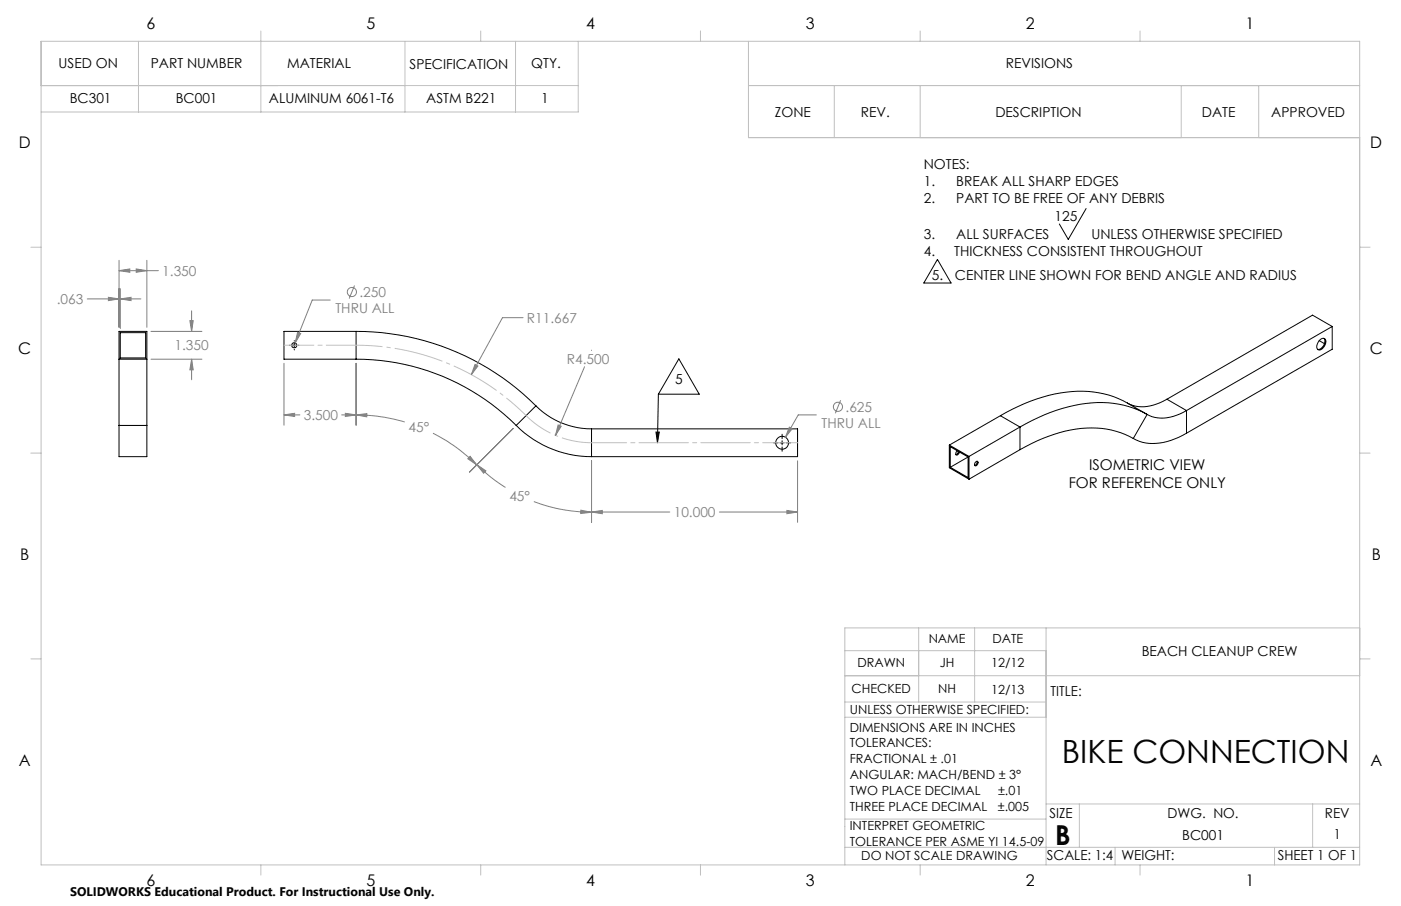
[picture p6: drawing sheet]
<svg xmlns="http://www.w3.org/2000/svg" width="432mm" height="279mm" viewBox="0 0 432 279" stroke-linecap="round" stroke-linejoin="round" font-family="sans-serif">
<g fill="none" stroke="#000" stroke-width=".31">
<path d="M334.8 64.3l-5.6 9.5-2.7-4.7M288.9 80l4.2 7.3h-8.4zM36.7 110.8v20.4M36.7 110.8h8.6M36.7 110.8v-8.6h8.6v8.6M37.1 102.6h7.8v7.8h-7.8zM45.3 110.8v20.4M89.3 106.5h.1M90.1 106.5h1.2M90.7 105.1v.1M90.7 105.8v1.3M90.7 107.7v.2"/>
<path d="M92 106.5h.1M109.7 110.8a69.7 69.7 0 0 1 49.4 20.4M109.7 102.2a78.4 78.4 0 0 1 55.5 23M109.7 102.2h-22.2v8.6h22.2M109.7 102.2v8.6M209.2 110.7l6.3 10.9h-12.6zM406.6 105.1l1.6 .9M406.7 104.9a1.08 1.08 0 0 1 1.6-.4 1.08 1.08 0 0 1 .2 1.6 2.14 2.14 0 0 1-2.3 1.7 2.09 2.09 0 0 1 .5-2.9zM408.1 104.4a2.43 2.43 0 0 1-2 3.3M410.6 100.7l-6.1-3.5-44.8 25.9M410.6 100.7l-44.9 25.9M410.6 100.7v7l-44.9 25.9"/>
<path d="M36.7 131.2v9.6h8.6v-9.6M36.7 131.2h8.6M159.1 131.2a32.7 32.7 0 0 0 23.2 9.6M165.2 125.2a24.1 24.1 0 0 0 17.1 7.1M165.2 125.2l-6.1 6M182.3 132.3h63.5v8.5h-63.5M182.3 132.3v8.5M202.2 133.2h1l-.6 3.4zM202.9 121.5l-.3 15.1M238.4 136.6h1.4M240.4 136.6h1.3M241.1 133.9v1.4"/>
<path d="M241.1 135.9v1.3M241.1 137.8v1.4M242.3 136.6h1.4M292.6 137.3l6.1 3.5M292.6 137.3v7l6.1 3.5M295.1 139a.83 .83 0 0 0-.2 1.4l.5-.4 .3-.6M295.4 139.2l-.3 .7-.5 .3M308.3 128.2l6.1 3.5M308.3 128.2l-15.7 9.1M314.4 131.7l-15.7 9.1M314.4 131.7v7M314.4 138.7l-15.7 9.1"/>
<path d="M347.5 124.3a31.8 31.8 0 0 0-24.2-2.4 58.2 58.2 0 0 0-15 6.3M347.5 124.3l6.1 3.5M349.3 135.2a29.7 29.7 0 0 0-24.4-1.3l-5.2 2.1-5.3 2.7M353.6 127.8a31.6 31.6 0 0 0-24.3-2.4 57.3 57.3 0 0 0-14.9 6.3M353.6 127.8l-4.3 7.4M359.7 123.1a12.4 12.4 0 0 1-12.2 1.2M359.7 123.1l6 3.5M365.7 133.6a17.7 17.7 0 0 1-14.6 2.5l-1.8-.9M365.7 126.6a12.3 12.3 0 0 1-12.1 1.2M365.7 126.6v7M298.4 140.9l-5.5-3.1v6.3M298.4 140.9v6.4l-5.5-3.2"/>
<path d="M298.4 140.9l-5.5 3.2M298.7 140.8v7M300.6 142.6l.4-.3a.65 .65 0 0 1 .5 .6 .65 .65 0 0 1-.5 .6l-.4 .2-.2-.2zM301.1 142.2a1.07 1.07 0 0 1-.7 1.3"/>
<circle cx="90.7" cy="106.5" r=".8"/>
<circle cx="241.1" cy="136.5" r="1.99"/>
</g>
<g fill="none" stroke="#808080" stroke-width=".31">
<path d="M26.9 92.2h9.8M33.4 91.7l3.3 .5-3.3 .5zM36.7 83.5l3.3-.6v1.1zM36.7 80.3v20.6M36.7 83.5h12.1M37.1 92.2l3.3-.5v1zM37.1 89v12.3M37.1 92.2h6.3M42 82.9l3.3 .6-3.3 .5zM45.3 80.3v20.6M58.5 98.9h1l-.4 3.3zM59.1 95.8v6.4"/>
<path d="M101.8 92.5h-5.6l-5.2 13.2M109.3 88.1l-1.7 4M161.2 98h-6.3l-9.6 17.5M46.5 102.2h15.7M46.5 110.8h15.7M59.1 110.8l.4 3.3h-1zM59.1 110.8v6.3M87.5 112v19.1M91.7 102.5l1 .4-1.7 2.8zM109.7 112v19.1M146.4 112.4l.9 .5-2 2.6zM180.2 113.1l-9 21.2"/>
<path d="M182.3 108v.1M87.5 128l3.3-.5v.9zM87.5 128h4.9M105.3 128h4.4M106.4 127.5l3.3 .5-3.3 .4zM109.7 128l3.4-.4-.1 1zM109.7 128l6.5 .3 5.4 1 3.1 .8M133.5 133.6a52 52 0 0 1 13.4 9.8M158.2 132.1l-13.5 13.5M172 131.1l1 .3-1.8 2.9zM243.3 131.7l.9 .5-2.1 2.6zM251.6 128h-5.6l-3.9 6.8"/>
<path d="M259.1 123.4l-1.6 4.1M144.9 140.7l2 2.7-2.7-1.9zM147 143.3l2.8 1.9-.8 .7zM147 143.3l3.8 3.5 5 3.5M164.5 154.7a51.1 51.1 0 0 0 17.8 3.3M179 157.3l3.3 .7-3.3 .4zM182.3 157.9l3.3-.5v1zM182.3 142.1v19M182.3 157.9h24.1M221.7 157.9h24.1M242.5 157.4l3.3 .5-3.3 .5zM245.8 142.1v19"/>
<circle cx="108.4" cy="90.1" r="1.41"/>
<circle cx="258.3" cy="125.5" r="1.41"/>
</g>
<path d="M109.8 106.5a74.1 74.1 0 0 1 52.3 21.7" fill="none" stroke="#c0c0c0" stroke-width=".31" stroke-dasharray="15.2 1.3 1.3 1.3" stroke-dashoffset="7.1" stroke-linecap="butt"/>
<path d="M162.1 128.2a28.6 28.6 0 0 0 20.2 8.3" fill="none" stroke="#c0c0c0" stroke-width=".31" stroke-dasharray="15.2 1.3 1.3 1.3" stroke-dashoffset="5.9" stroke-linecap="butt"/>
<path d="M87.5 106.5h22.3" fill="none" stroke="#c0c0c0" stroke-width=".31" stroke-dasharray="15.2 1.3 1.3 1.3" stroke-dashoffset="6"/>
<path d="M182.3 136.5h63.5" fill="none" stroke="#c0c0c0" stroke-width=".31" stroke-dasharray="15.2 1.3 1.3 1.3" stroke-dashoffset="4.4"/>
<g fill="none" stroke="#c0c0c0" stroke-width=".31">
<path d="M12.7 12.7h406.4v254h-406.4zM42.7 12.7v21.8M80.4 9.6v24.9M124.8 12.7v21.8M148.2 9.6v3.1M158.9 12.7v21.8M178.2 12.7v21.8h-165.5M215.9 9.5v3.2M230.7 12.7v29.7h188.4M283.6 9.6v3.1M351.4 9.6v3.1M12.7 26.4h165.5"/>
<path d="M230.7 26.4h188.4M257.1 26.4v16M283.6 26.4v16M364.1 26.4v16M387.9 26.4v16M9.5 76.2h3.2M419.1 76.2h3.2M9.5 139.7h3.2M419.1 139.7h3.2M283.1 193.6v22.9M300.4 193.6v22.9M322.4 193.6v73.1"/>
<path d="M419.1 193.6h-158.7v73.1M9.5 203.2h3.2M260.4 200.7h62M260.4 208.4h158.7M260.4 216.5h62M419.1 203.2h3.2M260.4 221.2h62M260.4 252.6h62M322.4 247.9h96.7M332.7 247.9v13.4M404.6 247.9v13.4M80.4 266.7v3.2"/>
<path d="M148.2 266.7v3.2M215.9 266.7v3.2M260.4 261.3h158.7M283.6 266.7v3.2M343.7 261.3v5.4M351.4 266.7v3.2M392.8 261.3v5.4"/>
</g>
<path d="M202.2 133.2h1l-.6 3.4z" fill="#000"/>
<g fill="#808080">
<path d="M146.4 112.4l-1.1 3.1 2-2.6zM172 131.1l-.8 3.2 1.8-2.9z"/>
<path d="M37.1 92.2l3.3-.5v1zM33.4 91.7l3.3 .5-3.3 .5zM58.5 98.9h1l-.4 3.3zM59.1 110.8l.4 3.3h-1zM42 82.9l3.3 .6-3.3 .5zM36.7 83.5l3.3-.6v1.1zM106.4 127.5l3.3 .5-3.3 .4zM87.5 128l3.3-.5v.9zM242.5 157.4l3.3 .5-3.3 .5zM182.3 157.9l3.3-.5v1zM147 143.3l2.8 1.9-.8 .7zM179 157.3l3.3 .7-3.3 .4zM144.9 140.7l2 2.7-2.7-1.9zM109.7 128l3.4-.4-.1 1zM243.3 131.7l-1.2 3.1 2.1-2.6zM91.7 102.5l-.7 3.2 1.7-2.8z"/>
</g>
<text font-size="9.9" x="327.2" y="235.4">BIKE CONNECTION</text>
<text font-size="8.5" x="325.2" y="260.7">B</text>
<g font-size="4.9">
<text x="45.2" y="8.9">6</text>
<text x="112.9" y="8.9">5</text>
<text x="180.7" y="8.9">4</text>
<text x="248.4" y="8.9">3</text>
<text x="316.1" y="8.9">2</text>
<text x="383.9" y="8.9">1</text>
<text x="5.8" y="45.8">D</text>
<text x="422.3" y="45.8">D</text>
<text x="5.6" y="109.3">C</text>
<text x="422.2" y="109.3">C</text>
<text x="6.2" y="172.8">B</text>
<text x="422.8" y="172.8">B</text>
<text x="5.8" y="236.3">A</text>
<text x="422.4" y="236.3">A</text>
<text x="45.2" y="273.1">6</text>
<text x="112.9" y="273.1">5</text>
<text x="180.7" y="273.1">4</text>
<text x="248.4" y="273.1">3</text>
<text x="316.1" y="273.1">2</text>
<text x="383.9" y="273.1">1</text>
</g>
<g font-size="4.6">
<text x="335.7" y="145">ISOMETRIC VIEW</text>
<text x="329.4" y="150.6">FOR REFERENCE ONLY</text>
</g>
<g font-size="4.2">
<text x="18.1" y="20.8">USED ON</text>
<text x="46.5" y="20.8">PART NUMBER</text>
<text x="88.5" y="20.8">MATERIAL</text>
<text x="126.2" y="21.1">SPECIFICATION</text>
<text x="163.7" y="20.8">QTY.</text>
<text x="310" y="20.8">REVISIONS</text>
<text x="21.5" y="31.9">BC301</text>
<text x="54.2" y="31.9">BC001</text>
<text x="82.9" y="31.9">ALUMINUM 6061-T6</text>
<text x="131.4" y="31.9">ASTM B221</text>
<text x="166.7" y="31.6">1</text>
<text x="238.8" y="35.9">ZONE</text>
<text x="265.3" y="35.9">REV.</text>
<text x="306.8" y="35.9">DESCRIPTION</text>
<text x="370.4" y="35.9">DATE</text>
<text x="391.8" y="35.9">APPROVED</text>
<text x="284.7" y="52.2">NOTES:</text>
<text x="284.7" y="57.4">1.</text>
<text x="294.7" y="57.4">BREAK ALL SHARP EDGES</text>
<text x="284.7" y="62.7">2.</text>
<text x="294.7" y="62.7">PART TO BE FREE OF ANY DEBRIS</text>
<text x="325" y="68.1">125</text>
<text x="284.7" y="73.8">3.</text>
<text x="294.7" y="73.8">ALL SURFACES</text>
<text x="336.4" y="73.8">UNLESS OTHERWISE SPECIFIED</text>
<text x="284.7" y="79.1">4.</text>
<text x="294.1" y="79.1">THICKNESS CONSISTENT THROUGHOUT</text>
<text x="287.2" y="86.3">5.</text>
<text x="294.3" y="86.3">CENTER LINE SHOWN FOR BEND ANGLE AND RADIUS</text>
<text x="208.1" y="118.4">5</text>
<text x="351.9" y="202.2">BEACH CLEANUP CREW</text>
<text x="323.8" y="214.5">TITLE:</text>
<text x="323.5" y="252.2">SIZE</text>
<text x="359.9" y="252.2">DWG. NO.</text>
<text x="408.3" y="252.2">REV</text>
<text x="364.4" y="259">BC001</text>
<text x="411.1" y="258.7">1</text>
<text x="322.7" y="265.2">SCALE: 1:4</text>
<text x="345.6" y="265.2">WEIGHT:</text>
<text x="393.8" y="265.2">SHEET 1 OF 1</text>
</g>
<g font-size="4.2" fill="#808080">
<text x="50" y="85">1.350</text>
<text x="17.5" y="93.8">.063</text>
<text x="110.8" y="91.6">.250</text>
<text x="103.4" y="96.7">THRU ALL</text>
<text x="162.4" y="99.6">R11.667</text>
<text x="53.8" y="108">1.350</text>
<text x="174.7" y="112.2">R4.500</text>
<text x="93.6" y="129.5">3.500</text>
<text x="260.6" y="127">.625</text>
<text x="125.9" y="133.2">45°</text>
<text x="253.2" y="132.1">THRU ALL</text>
<text x="157" y="154.4">45°</text>
<text x="207.7" y="159.5">10.000</text>
</g>
<g font-size="3.9">
<text x="286.2" y="198.3">NAME</text>
<text x="305.9" y="198.3">DATE</text>
<text x="264.3" y="205.6">DRAWN</text>
<text x="289.7" y="205.6">JH</text>
<text x="305.5" y="205.6">12/12</text>
<text x="262.5" y="213.9">CHECKED</text>
<text x="289.2" y="213.9">NH</text>
<text x="305.5" y="214.1">12/13</text>
<text x="261.9" y="220.3">UNLESS OTHERWISE SPECIFIED:</text>
<text x="261.9" y="225.6">DIMENSIONS ARE IN INCHES</text>
<text x="261.9" y="230.5">TOLERANCES:</text>
<text x="261.9" y="235.4">FRACTIONAL ± .01</text>
<text x="261.9" y="240.3">ANGULAR: MACH/BEND ± 3°</text>
<text x="261.9" y="245.2">TWO PLACE DECIMAL</text>
<text x="307.6" y="245.2">±.01</text>
<text x="261.9" y="250">THREE PLACE DECIMAL</text>
<text x="307.5" y="250">±.005</text>
<text x="261.9" y="255.9">INTERPRET GEOMETRIC</text>
<text x="261.9" y="260.8">TOLERANCE PER ASME YI 14.5-09</text>
<text x="265.5" y="265.2">DO NOT SCALE DRAWING</text>
</g>
<text font-size="3.8" x="21.6" y="276.3">SOLIDWORKS Educational Product. For Instructional Use Only.</text>
</svg>
